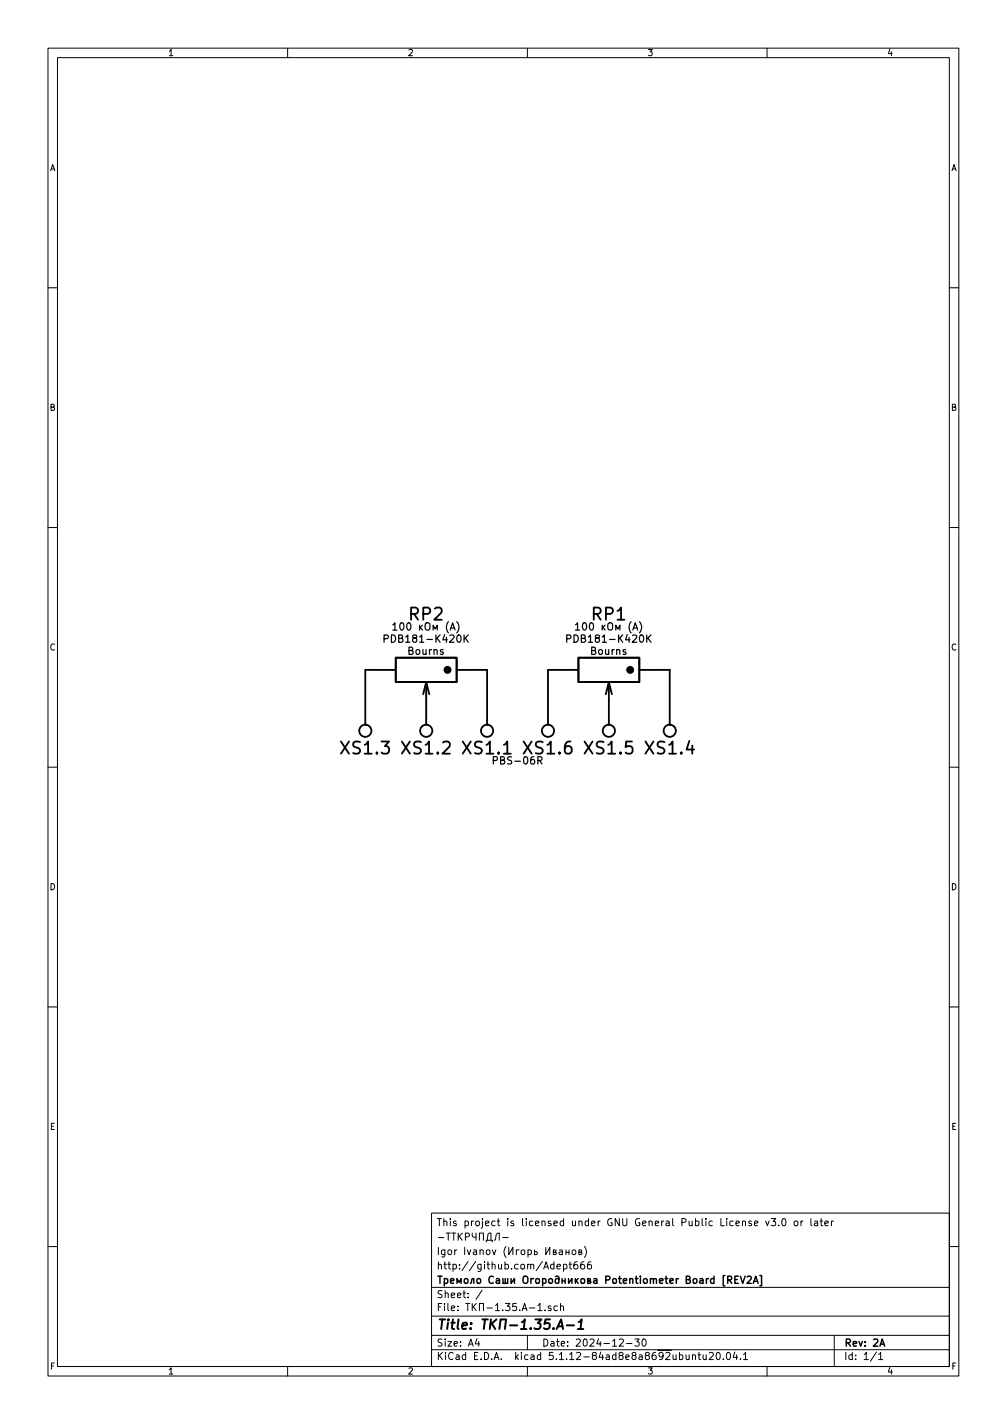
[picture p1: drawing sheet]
EESchema Schematic File Version 4
EELAYER 30 0
EELAYER END
$Descr A4 8268 11693 portrait
encoding utf-8
Sheet 1 1
Title "ТКП-1.35.A-1"
Date "2024-12-30"
Rev "2A"
Comp "Тремоло Саши Огородникова Potentiometer Board [REV2A]"
Comment1 "http://github.com/Adept666"
Comment2 "Igor Ivanov (Игорь Иванов)"
Comment3 "-ТТКРЧПДЛ-"
Comment4 "This project is licensed under GNU General Public License v3.0 or later"
$EndDescr
$Comp
L KCL:RESISTOR_VARIABLE RP2
U 1 1
P 3500 5500
F 0 "RP2" H 3500 5050 100 0000 C CNN
F 1 "RP2: A100K" H 3500 5500 100 0001 C CNN
F 2 "SBKCL-TH-SL:RP-PDB181-K-20-P-CIRCULAR" H 3500 5500 60  0001 C CNN
F 3 "" H 3500 5500 60  0001 C CNN
F 4 "100 кОм (A)" H 3500 5150 60  0000 C CNN "Resistance"
F 5 "PDB181-K420K" H 3500 5250 60  0000 C CNN "Product"
F 6 "Bourns" H 3500 5350 60  0000 C CNN "Manufacturer"
	1    3500 5500
	-1   0    0    1   
$EndComp
$Comp
L KCL:JUNCTION_DISMOUNTABLE_6U XS1
U 2 1
P 3500 6000
F 0 "XS1" H 3500 6150 100 0000 C CNN
F 1 "PBS-06R" H 3500 6000 100 0001 C CNN
F 2 "SBKCL-TH-SL:CON-PBS-06R-CIRCULAR" H 3500 6000 60  0001 C CNN
F 3 "" H 3500 6000 60  0001 C CNN
	2    3500 6000
	-1   0    0    1   
$EndComp
Wire Wire Line
	3150 5500 3000 5500
Wire Wire Line
	3000 5500 3000 5950
Wire Wire Line
	3850 5500 4000 5500
Wire Wire Line
	4000 5500 4000 5950
$Comp
L KCL:RESISTOR_VARIABLE RP1
U 1 1
P 5000 5500
F 0 "RP1" H 5000 5050 100 0000 C CNN
F 1 "RP1: A100K" H 5000 5500 100 0001 C CNN
F 2 "SBKCL-TH-SL:RP-PDB181-K-20-P-CIRCULAR" H 5000 5500 60  0001 C CNN
F 3 "" H 5000 5500 60  0001 C CNN
F 4 "100 кОм (A)" H 5000 5150 60  0000 C CNN "Resistance"
F 5 "PDB181-K420K" H 5000 5250 60  0000 C CNN "Product"
F 6 "Bourns" H 5000 5350 60  0000 C CNN "Manufacturer"
	1    5000 5500
	-1   0    0    1   
$EndComp
$Comp
L KCL:JUNCTION_DISMOUNTABLE_6U XS1
U 5 1
P 5000 6000
F 0 "XS1" H 5000 6150 100 0000 C CNN
F 1 "PBS-06R" H 5000 6000 100 0001 C CNN
F 2 "SBKCL-TH-SL:CON-PBS-06R-CIRCULAR" H 5000 6000 60  0001 C CNN
F 3 "" H 5000 6000 60  0001 C CNN
	5    5000 6000
	-1   0    0    1   
$EndComp
$Comp
L KCL:JUNCTION_DISMOUNTABLE_6U XS1
U 4 1
P 5500 6000
F 0 "XS1" H 5500 6150 100 0000 C CNN
F 1 "PBS-06R" H 5500 6000 100 0001 C CNN
F 2 "SBKCL-TH-SL:CON-PBS-06R-CIRCULAR" H 5500 6000 60  0001 C CNN
F 3 "" H 5500 6000 60  0001 C CNN
	4    5500 6000
	-1   0    0    1   
$EndComp
$Comp
L KCL:JUNCTION_DISMOUNTABLE_6U XS1
U 3 1
P 3000 6000
F 0 "XS1" H 3000 6150 100 0000 C CNN
F 1 "PBS-06R" H 3000 6000 100 0001 C CNN
F 2 "SBKCL-TH-SL:CON-PBS-06R-CIRCULAR" H 3000 6000 60  0001 C CNN
F 3 "" H 3000 6000 60  0001 C CNN
	3    3000 6000
	-1   0    0    1   
$EndComp
Wire Wire Line
	5000 5750 5000 5950
Wire Wire Line
	4650 5500 4500 5500
Wire Wire Line
	4500 5500 4500 5950
Wire Wire Line
	5350 5500 5500 5500
Wire Wire Line
	5500 5500 5500 5950
Wire Wire Line
	3500 5750 3500 5950
$Comp
L KCL:JUNCTION_DISMOUNTABLE_6U XS1
U 6 1
P 4500 6000
F 0 "XS1" H 4500 6150 100 0000 C CNN
F 1 "PBS-06R" H 4500 6000 100 0001 C CNN
F 2 "SBKCL-TH-SL:CON-PBS-06R-CIRCULAR" H 4500 6000 60  0001 C CNN
F 3 "" H 4500 6000 60  0001 C CNN
	6    4500 6000
	-1   0    0    1   
$EndComp
$Comp
L KCL:JUNCTION_DISMOUNTABLE_6U XS1
U 1 1
P 4000 6000
F 0 "XS1" H 4000 6150 100 0000 C CNN
F 1 "PBS-06R" H 4000 6000 100 0001 C CNN
F 2 "SBKCL-TH-SL:CON-PBS-06R-CIRCULAR" H 4000 6000 60  0001 C CNN
F 3 "" H 4000 6000 60  0001 C CNN
F 4 "PBS-06R" H 3750 6250 60  0000 C CNN "Product"
	1    4000 6000
	-1   0    0    1   
$EndComp
$EndSCHEMATC
